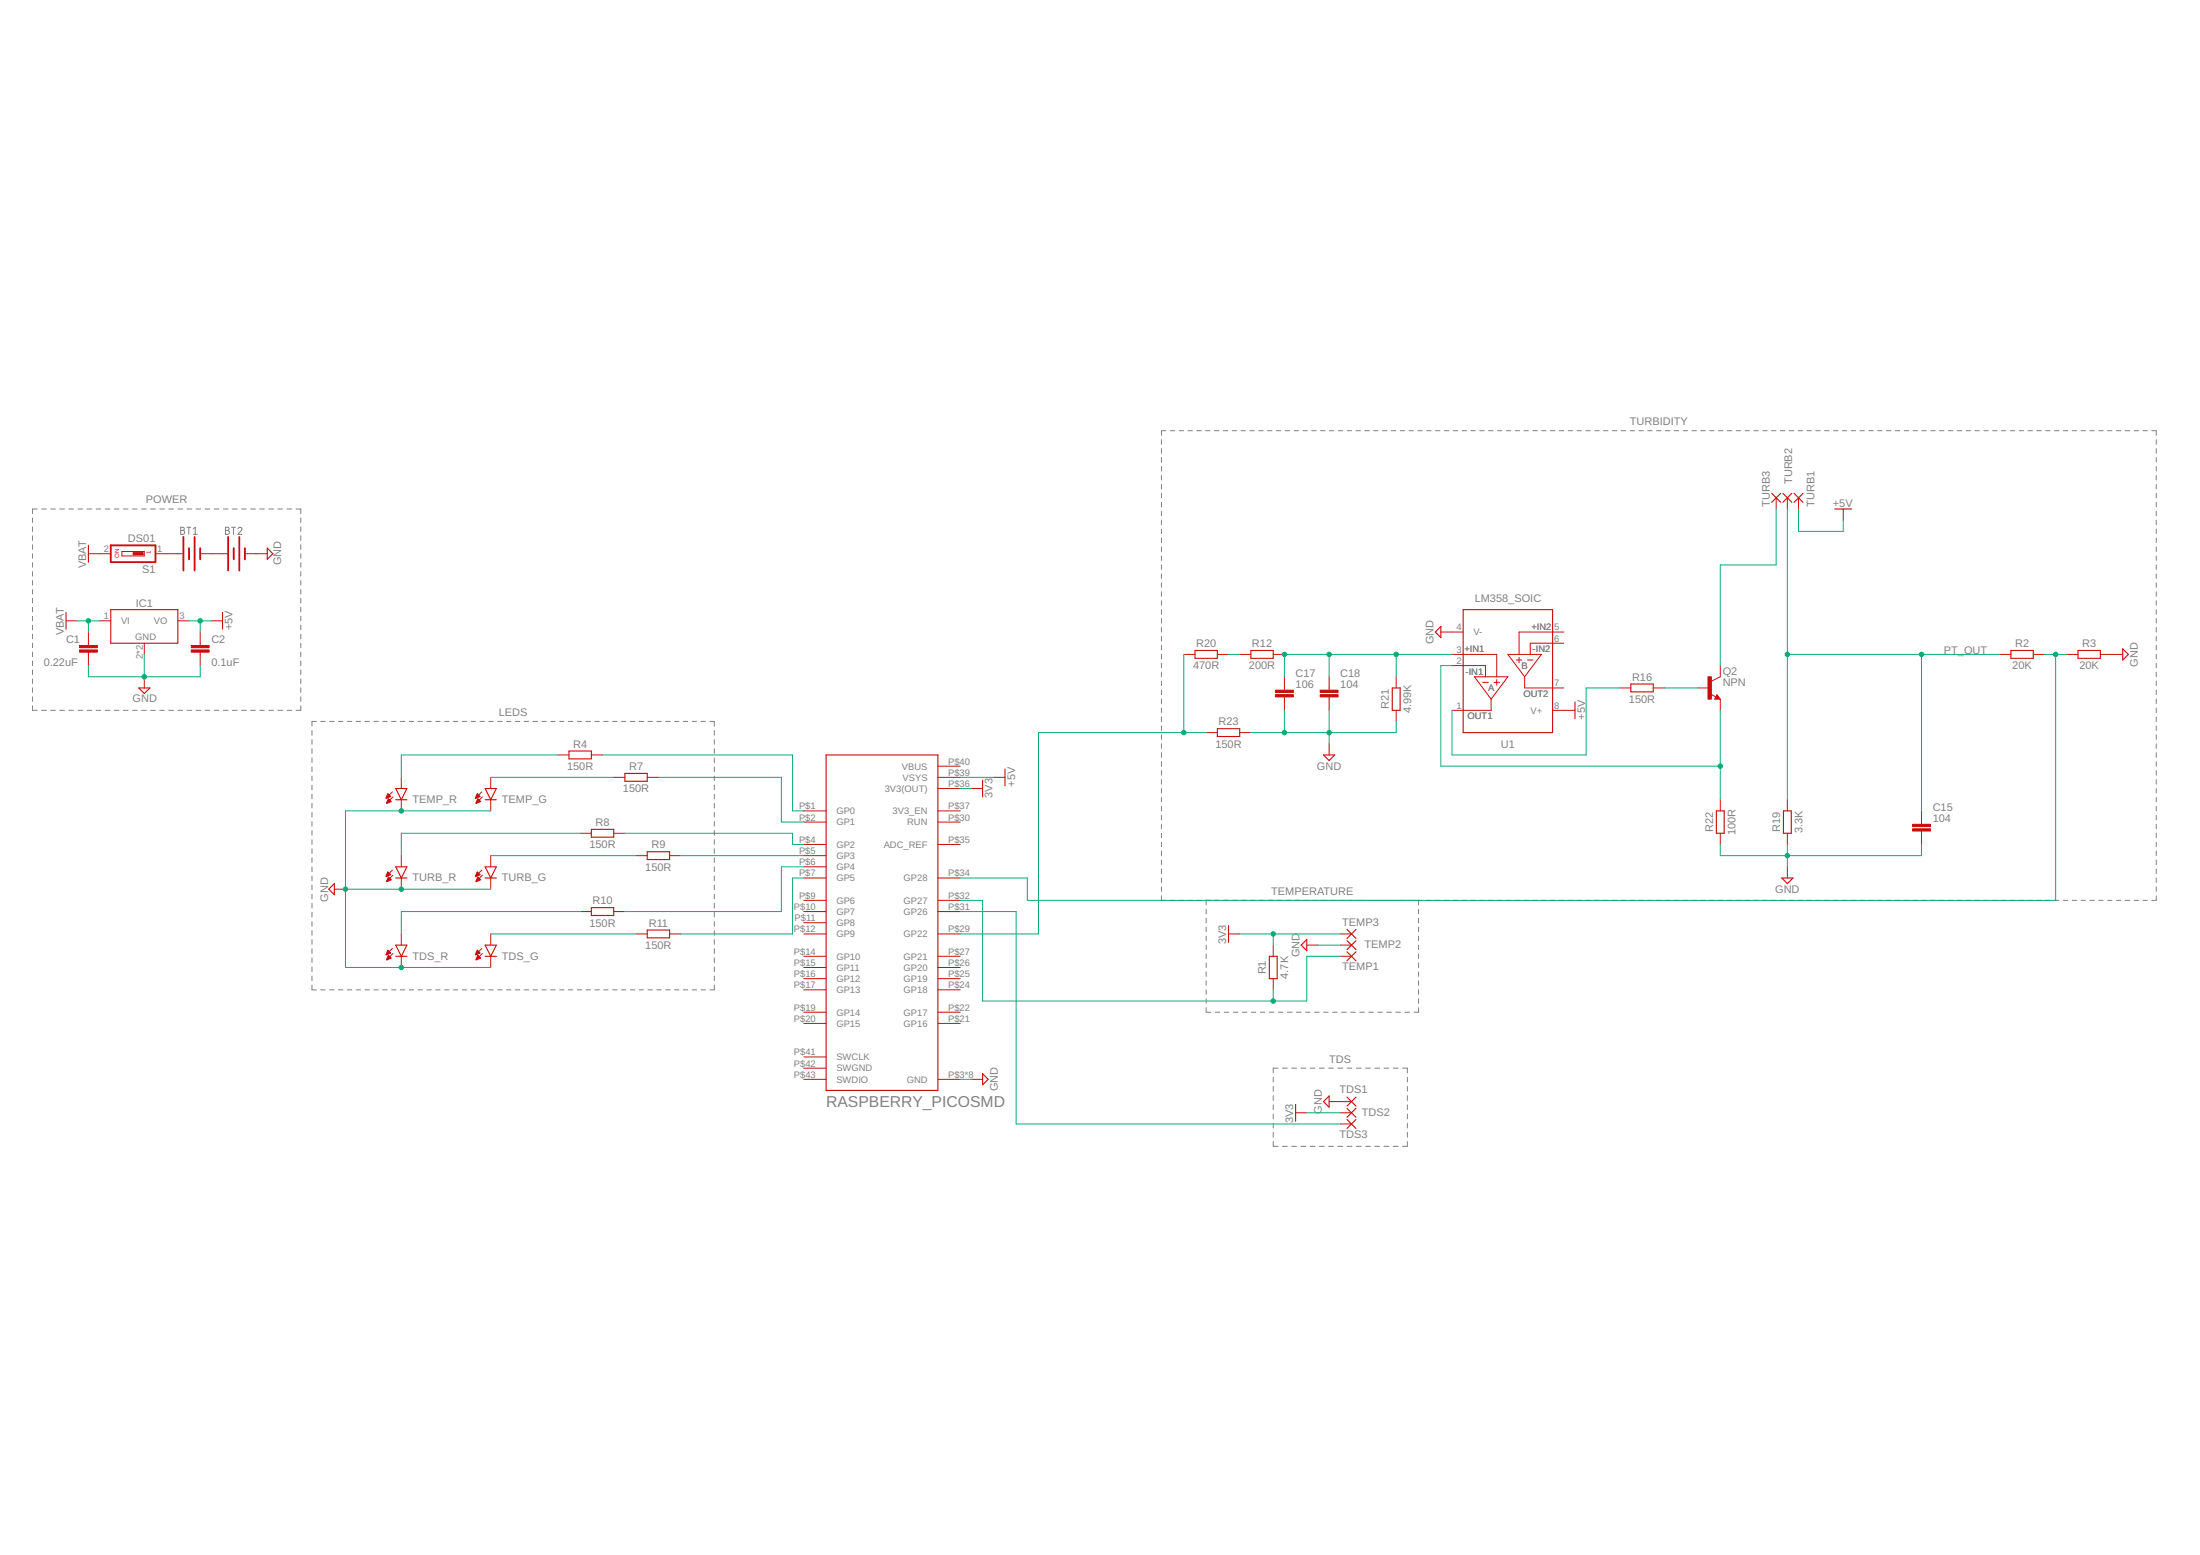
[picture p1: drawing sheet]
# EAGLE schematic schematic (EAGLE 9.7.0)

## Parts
BT1  BATTERY-20MM_SMD_4LEGS  [BATTCON_20MM_4LEGS]
BT2  BATTERY-20MM_SMD_4LEGS  [BATTCON_20MM_4LEGS]
C1  0.22uF  C_CHIP-0603(1608-METRIC)  [CAPC1608X85]
C2  0.1uF  C_CHIP-0603(1608-METRIC)  [CAPC1608X85]
C15  104  C_CHIP-0402(1005-METRIC)  [CAPC1005X60]
C17  106  C_CHIP-0402(1005-METRIC)  [CAPC1005X60]
C18  104  C_CHIP-0402(1005-METRIC)  [CAPC1005X60]
IC1  LM7805_SOT223  [SOT230P700X170-4]
Q2  NPN  NPN_SOT23-BEC  [SOT95P237X112-3N]
R1  4.7K  R_CHIP-0402(1005-METRIC)  [RESC1005X40]
R2  20K  R_CHIP-0402(1005-METRIC)  [RESC1005X40]
R3  20K  R_CHIP-0402(1005-METRIC)  [RESC1005X40]
R4  150R  R_CHIP-0402(1005-METRIC)  [RESC1005X40]
R7  150R  R_CHIP-0402(1005-METRIC)  [RESC1005X40]
R8  150R  R_CHIP-0402(1005-METRIC)  [RESC1005X40]
R9  150R  R_CHIP-0402(1005-METRIC)  [RESC1005X40]
R10  150R  R_CHIP-0402(1005-METRIC)  [RESC1005X40]
R11  150R  R_CHIP-0402(1005-METRIC)  [RESC1005X40]
R12  200R  R_CHIP-0402(1005-METRIC)  [RESC1005X40]
R16  150R  R_CHIP-0402(1005-METRIC)  [RESC1005X40]
R19  3.3K  R_CHIP-0402(1005-METRIC)  [RESC1005X40]
R20  470R  R_CHIP-0402(1005-METRIC)  [RESC1005X40]
R21  4.99K  R_CHIP-0603(1608-METRIC)  [RESC1608X60]
R22  100R  R_CHIP-0402(1005-METRIC)  [RESC1005X40]
R23  150R  R_CHIP-0402(1005-METRIC)  [RESC1005X40]
S1  DS01  [DS-01]
TDS1  SMD5  [SMD2,54-5,08]
TDS2  SMD5  [SMD2,54-5,08]
TDS3  SMD5  [SMD2,54-5,08]
TDS_G  CHIP-ROUND-G_0805  [LEDC2012X105N_RND-G]
TDS_R  CHIP-ROUND-R_0805  [LEDC2012X105N_RND-R]
TEMP1  SMD5  [SMD2,54-5,08]
TEMP2  SMD5  [SMD2,54-5,08]
TEMP3  SMD5  [SMD2,54-5,08]
TEMP_G  CHIP-ROUND-G_0805  [LEDC2012X105N_RND-G]
TEMP_R  CHIP-ROUND-R_0805  [LEDC2012X105N_RND-R]
TURB1  SMD5  [SMD2,54-5,08]
TURB2  SMD5  [SMD2,54-5,08]
TURB3  SMD5  [SMD2,54-5,08]
TURB_G  CHIP-ROUND-G_0805  [LEDC2012X105N_RND-G]
TURB_R  CHIP-ROUND-R_0805  [LEDC2012X105N_RND-R]
U1  LM358_SOIC  [SOIC127P600X175-8N]
U2  RASPBERRY_PICOSMD  [PICO-PKG-SMD]

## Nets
3V3: R1.2 TDS2.1(P) TEMP3.1(P) U2.P$36(3V3(OUT))
+5V: C2.1 IC1.3(VO) TURB1.1(P) U1.8(V+) U2.P$39(VSYS)
GND: BT2.NEGATIVE(-) C1.2 C2.2 C15.2 C17.2 C18.2 IC1.2(GND) IC1.4(GND) R3.2 R19.1 R21.1 R22.1 R23.2 TDS1.1(P) TDS_G.C TDS_R.C TEMP2.1(P) TEMP_G.C TEMP_R.C TURB_G.C TURB_R.C U1.4(V-) U2.P$3(GND) U2.P$8(GND) U2.P$13(GND) U2.P$18(GND) U2.P$23(GND) U2.P$28(GND) U2.P$33(GND) U2.P$38(GND)
N$1: R8.2 U2.P$4(GP2)
N$2: R9.2 U2.P$5(GP3)
N$3: R1.1 TEMP1.1(P) U2.P$32(GP27)
N$4: R20.1 R23.1 U2.P$29(GP22)
N$6: R2.2 R3.1 U2.P$34(GP28)
N$7: TDS3.1(P) U2.P$31(GP26)
N$8: R4.1 TEMP_R.A
N$9: R7.1 TEMP_G.A
N$10: R8.1 TURB_R.A
N$11: R9.1 TURB_G.A
N$12: R11.1 TDS_G.A
N$13: BT1.NEGATIVE(-) BT2.POSITIVE@1(+) BT2.POSITIVE@2(+) BT2.POSITIVE@3(+) BT2.POSITIVE@4(+)
N$14: R11.2 U2.P$7(GP5)
N$15: R10.2 U2.P$6(GP4)
N$16: BT1.POSITIVE@1(+) BT1.POSITIVE@2(+) BT1.POSITIVE@3(+) BT1.POSITIVE@4(+) S1.1
N$17: R4.2 U2.P$1(GP0)
N$18: R7.2 U2.P$2(GP1)
N$21: R10.1 TDS_R.A
N$23: R12.1 R20.2
N$45: C17.1 C18.1 R12.2 R21.2 U1.3(+IN1)
N$47: R16.1 U1.1(OUT1)
N$48: Q2.1(B) R16.2
N$49: Q2.2(E) R22.2 U1.2(-IN1)
N$50: Q2.3(C) TURB3.1(P)
PT_OUT: C15.1 R2.1 R19.2 TURB2.1(P)
VBAT: C1.1 IC1.1(VI) S1.2
Unconnected: U1.5(+IN2) U1.6(-IN2) U1.7(OUT2) U2.P$9(GP6) U2.P$10(GP7) U2.P$11(GP8) U2.P$12(GP9) U2.P$14(GP10) U2.P$15(GP11) U2.P$16(GP12) U2.P$17(GP13) U2.P$19(GP14) U2.P$20(GP15) U2.P$21(GP16) U2.P$22(GP17) U2.P$24(GP18) U2.P$25(GP19) U2.P$26(GP20) U2.P$27(GP21) U2.P$30(RUN) U2.P$35(ADC_REF) U2.P$37(3V3_EN) U2.P$41(SWCLK) U2.P$43(SWDIO)

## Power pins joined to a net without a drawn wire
SWGND: U2.P$42(SWGND)
VBUS: U2.P$40(VBUS)

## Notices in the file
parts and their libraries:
SparkFun-Batteries: Licensing: Creative Commons ShareAlike 4.0 International - https://creativecommons.org/licenses/by-sa/4.0
